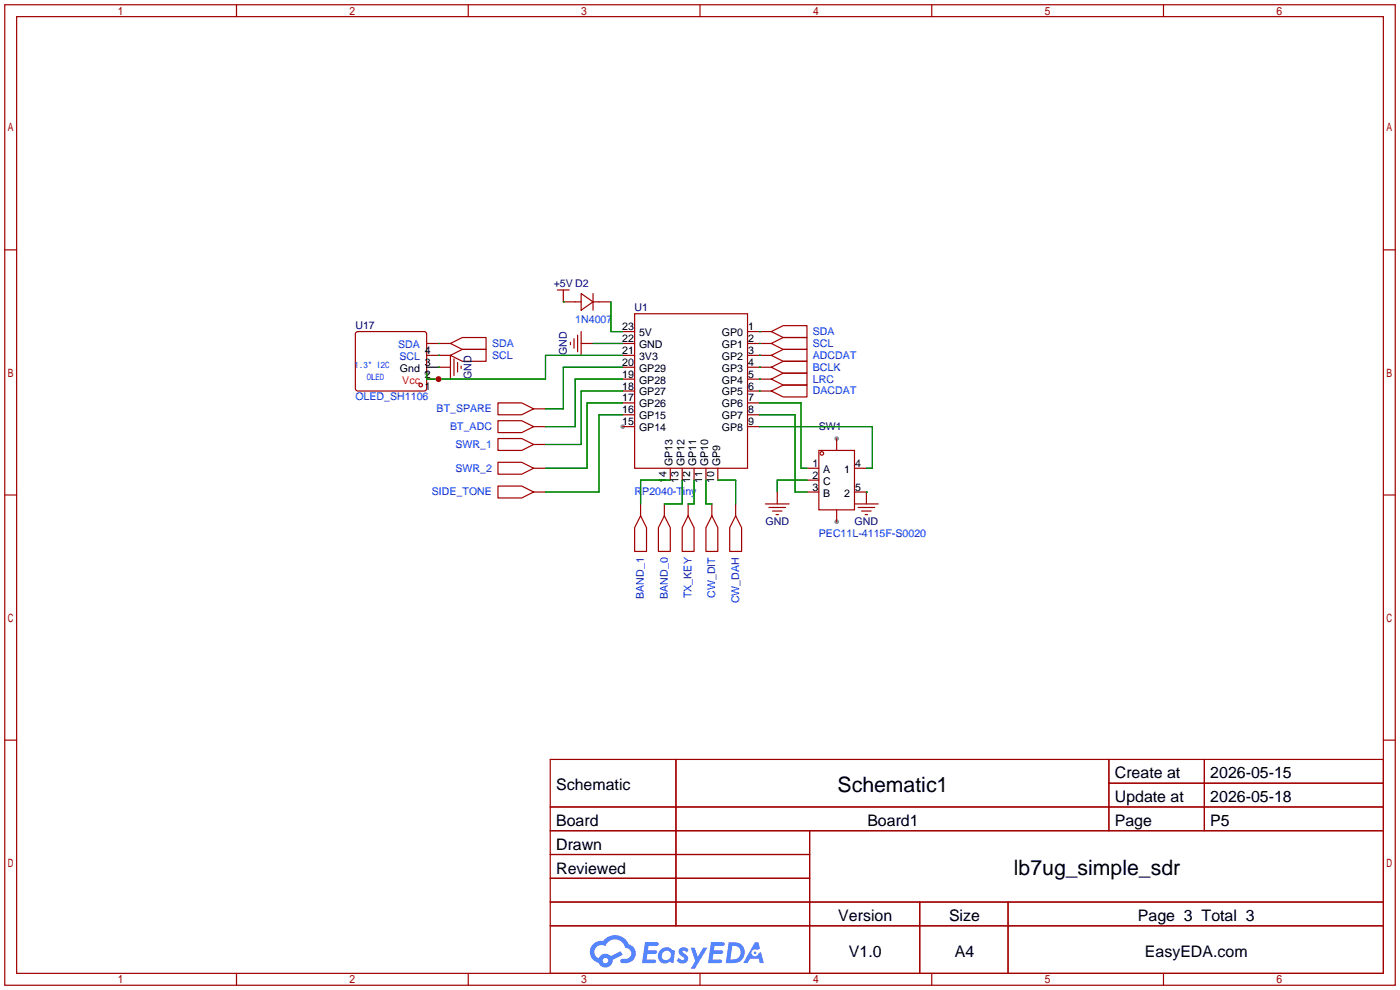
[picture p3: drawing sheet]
<svg xmlns="http://www.w3.org/2000/svg" width="299mm" height="212mm" viewBox="0 0 299 212" stroke-linecap="round" stroke-linejoin="round" font-family="sans-serif">
<g fill="#999">
<circle cx="178.8" cy="111.5" r=".51"/>
<circle cx="178.8" cy="93.7" r=".51"/>
<circle cx="133.1" cy="91.2" r=".51"/>
<circle cx="91.2" cy="79.8" r=".51"/>
</g>
<g fill="none" stroke="#a10000" stroke-width=".25">
<path d="M1 1h297.2v209.6h-297.2zM3.6 3.6h292.1v204.4h-292.1zM50.5 1v2.6M100.1 1v2.6M149.6 1v2.6M199.1 1v2.6M248.7 1v2.6M1 53.4h2.6M295.7 53.4h2.5M1 105.8h2.6M295.7 105.8h2.5M1 158.2h2.6"/>
<path d="M295.7 158.2h2.5M117.6 162.3h178.1v45.7h-178.1zM117.6 172.5h178.1M117.6 177.5h178.1M144.5 162.3v35.6M173 177.5v30.5M237 162.3v15.2M237 167.4h58.7M257.4 162.3v15.2M117.6 182.6h55.4M117.6 192.8h178.1M117.6 187.7h55.4"/>
<path d="M117.6 197.9h178.1M196.6 192.8v15.2M215.4 192.8v15.2M50.5 208v2.6M100.1 208v2.6M149.6 208v2.6M199.1 208v2.6M248.7 208v2.6"/>
</g>
<g fill="#5487ff">
<path d="M145.3 202.7a1.3 1.3 0 0 1 1.9 .3l-.4 .6a.54 .54 0 0 0-.9-.2l.1 .2a1.34 1.34 0 0 1 .9 1.8 1.47 1.47 0 0 1-2.3-.1l.5-.6 .8 .5a.31 .31 0 0 0 .4-.3 .31 .31 0 0 0-.3-.4 1.12 1.12 0 0 1-.7-1.8z"/>
<path d="M147.6 202.5h.9l.6 2 1.2-2h.9l-2.7 4.6h-.9l1-1.7z"/>
<path d="M137.8 201.4h1.7a1.31 1.31 0 0 1 1.2 .2 .4 .4 0 0 1-.3 .5l-1.8 .1-.1 .9h1.6a.4 .4 0 0 1 .4 .4 .4 .4 0 0 1-.5 .4h-1.6l-.2 1.2h1.4a.46 .46 0 0 1 .5 0 .46 .46 0 0 1 .1 .5l-.4 .2h-2.6z"/>
<path d="M151.9 201.4h1.7a1.32 1.32 0 0 1 1.2 .2 .39 .39 0 0 1-.3 .5l-1.8 .1-.1 .9h1.6a.4 .4 0 0 1 .4 .4 .4 .4 0 0 1-.4 .4h-1.7l-.2 1.2h1.4a.46 .46 0 0 1 .5 0 .46 .46 0 0 1 .1 .5l-.4 .2h-2.6z"/>
<path d="M161.3 201.4h.8l.3 1.3-.6 .4a.75 .75 0 0 0-1.1 .3 .75 .75 0 0 0 .5 1 .75 .75 0 0 0 .9-.7l.5-.2 .6 2.3h-.8l-.3-.9h-1.8l-.5 .9h-1z"/>
<path d="M155.7 201.4l-.6 4.4h1.5a2.27 2.27 0 0 0 2.6-2.2 2.27 2.27 0 0 0-2.7-2.2zM156.5 202.1a1.5 1.5 0 0 1 1.8 1.6 1.5 1.5 0 0 1-1.9 1.4h-.3z"/>
<path d="M141.2 203a1.6 1.6 0 0 0-.3 2.3 1.6 1.6 0 0 0 2.3 .2l.7 .3 .3-2.4-.1-.3-.5-.1a1.58 1.58 0 0 0-2.4 0zM141.8 203.5a.98 .98 0 0 1 1.6 .4 .98 .98 0 0 1-1.1 1.3 .94 .94 0 0 1-.9-.7 .94 .94 0 0 1 .4-1z"/>
<path d="M126.8 201.8a2.37 2.37 0 0 0 1.1 4 1.54 1.54 0 0 0 1.8 1 1.54 1.54 0 0 0 1.2-1.6l2.2-1.1-.5-.8-2 1a1.57 1.57 0 0 0-2.7 .5 1.5 1.5 0 0 1-.7-2.1 1.5 1.5 0 0 1 2.2-.5 2.23 2.23 0 0 1 2.3-1.4 2.23 2.23 0 0 1 2 1.8 1.16 1.16 0 0 1 1.2 1.1 1.16 1.16 0 0 1-1.1 1.2h-.7a.47 .47 0 0 0-.5 .4 .47 .47 0 0 0 .4 .5 2.17 2.17 0 0 0 2.5-.9 2.17 2.17 0 0 0-.3-2.7l-.8-.4a3.2 3.2 0 0 0-5.5-.7l-1.1 .1zM128.8 205.3a.6 .6 0 0 1 1.2 0 .6 .6 0 0 1-1.2 0z"/>
<circle cx="161.4" cy="203.6" r=".28"/>
</g>
<g fill="none" stroke="#a10000" stroke-width=".25">
<path d="M76 71.1l.5-.2h14.4l.3 .5-.1 11.9-.4 .3-14.5-.1-.3-.4zM93.7 73.4h2.6M93.7 75.9h2.6M93.7 78.5h2.6M96.3 73.4l2.5-1.3h5.1v2.6h-5.1zM96.3 75.9l2.5-1.2h5.1v2.5h-5.1zM96.3 75.9v5.1M97 76.7v3.6M97.8 77.5v2M98.6 78.2v.5M119.1 62h2.6M120.4 62v2.5h3.8"/>
<path d="M121.9 73.2v.5M122.7 72.4v2M123.4 71.6v3.6M124.2 62.7l2.5 1.8-2.5 1.8zM124.2 73.4h2.5M124.2 70.9v5M126.7 64.5h3.9M126.7 62.7v3.6M133.1 70.9h2.5M133.1 73.4h2.5M133.1 75.9h2.5M133.1 78.5h2.5"/>
<path d="M135.6 67.1h24.2v33h-24.2zM159.8 70.9h5M159.8 73.4h5M159.8 75.9h5M159.8 78.5h5M164.8 70.9l2.6-1.3h5.1v2.5h-5.1zM164.8 73.4l2.6-1.3h5.1v2.6h-5.1zM164.8 75.9l2.6-1.2h5.1v2.5h-5.1zM164.8 78.5l2.6-1.3h5.1v2.6h-5.1zM106.4 86.1h5.1l2.5 1.3-2.5 1.2h-5.1zM106.4 98.8h5.1l2.5 1.3-2.5 1.2h-5.1zM106.4 93.7h5.1l2.5 1.3-2.5 1.3h-5.1z"/>
<path d="M106.4 89.9h5.1l2.5 1.3-2.5 1.3h-5.1zM114 91.2h2.6M114 87.4h2.6M114 95h2.6M133.1 81h2.5M133.1 83.6h2.5M133.1 86.1h2.5M133.1 88.6h2.5M133.1 91.2h2.5M159.8 81h5M159.8 83.6h5M159.8 86.1h2.5"/>
<path d="M159.8 88.6h2.5M159.8 91.2h2.5M164.8 81l2.6-1.2h5.1v2.5h-5.1zM164.8 83.6l2.6-1.3h5.1v2.5h-5.1zM175 96.3h7.6v12.7h-7.6zM178.8 93.7v2.6M106.4 103.9h5.1l2.5 1.3-2.5 1.2h-5.1zM114 100.1h2.6M114 105.2h2.6M136.9 110.2l1.3 2.6v5.1h-2.6v-5.1zM136.9 107.7v2.5M142 110.2l1.3 2.6v5.1h-2.6v-5.1z"/>
<path d="M142 107.7v2.5M143.3 100.1v2.5M145.8 100.1v2.5M147.1 110.2l1.2 2.6v5.1h-2.5v-5.1zM147.1 107.7v2.5M148.3 100.1v2.5M150.9 100.1v2.5M152.1 110.2l1.3 2.6v5.1h-2.5v-5.1zM152.1 107.7v2.5M153.4 100.1v2.5M157.2 110.2l1.3 2.6v5.1h-2.5v-5.1zM157.2 107.7v2.5"/>
<path d="M163.6 107.7h5.1M164.3 108.5h3.6M165.1 109.2h2M165.9 110h.5M166.1 105.2v2.5M172.5 100.1h2.5M172.5 102.6h2.5M172.5 105.2h2.5M178.8 109v2.5M182.6 100.1h2.6M182.6 105.2h2.6v2.5M182.6 107.7h5.1"/>
<path d="M183.4 108.5h3.5M184.1 109.2h2.1M184.9 110h.5"/>
<circle cx="89.9" cy="82.3" r=".38"/>
<circle cx="175.6" cy="96.9" r=".38"/>
</g>
<g fill="none" stroke="#008700" stroke-width=".25">
<path d="M93.7 73.4h.1M93.7 75.9h.1M93.7 78.5h.1M120.4 64.5h.1M126.7 73.4h6.4M130.6 64.5v6.4h2.5M133.1 75.9h-16.5v5.1h-25.4v-1.2M133.1 78.5h-12.7v8.9h-3.8M162.3 70.9h.1M162.3 73.4h.1M162.3 75.9h.1M162.3 78.5h.1"/>
<path d="M133.1 81h-10.2v10.2h-6.3M133.1 86.1h-7.6v14h-8.9M133.1 88.6h-5.1v16.6h-11.4M133.1 83.6h-8.9v11.4h-7.6M162.3 81h.1M162.3 83.6h.1M162.3 86.1h8.9v14h1.3M162.3 91.2h24.1v8.9h-1.2M162.3 88.6h7.6v16.6h2.6M143.3 102.6h-6.4v5.1M145.8 102.6v5.1h-3.8M148.3 102.6v5.1h-1.2"/>
<path d="M150.9 102.6v5.1h1.2M153.4 102.6h3.8v5.1M172.5 102.6h-6.4v2.6M185.2 105.2h.1"/>
</g>
<path d="M91.2 81h2.5" fill="none" stroke="#f00" stroke-width=".25"/>
<path d="M91.2 78.5h2.5" fill="none" stroke="#000" stroke-width=".25"/>
<path d="M91.2 75.9h2.5M91.2 73.4h2.5" fill="none" stroke="#870000" stroke-width=".25"/>
<circle cx="93.7" cy="81" r=".63" fill="#c00"/>
<g font-size="4.5">
<text x="179" y="169.2">Schematic1</text>
<text x="216.7" y="187">lb7ug_simple_sdr</text>
</g>
<g font-size="3.4">
<text x="238.3" y="166.4">Create at</text>
<text x="258.7" y="166.4">2026-05-15</text>
<text x="118.9" y="168.9">Schematic</text>
<text x="238.3" y="171.4">Update at</text>
<text x="258.7" y="171.4">2026-05-18</text>
<text x="118.9" y="176.5">Board</text>
<text x="185.4" y="176.5">Board1</text>
<text x="238.3" y="176.5">Page</text>
<text x="258.7" y="176.5">P5</text>
<text x="118.9" y="181.6">Drawn</text>
<text x="118.9" y="186.7">Reviewed</text>
<text x="179.2" y="196.8">Version</text>
<text x="202.8" y="196.8">Size</text>
<text x="243.2" y="196.8">Page 3 Total 3</text>
<text x="181.4" y="204.5">V1.0</text>
<text x="204.1" y="204.5">A4</text>
<text x="244.7" y="204.5">EasyEDA.com</text>
</g>
<g font-size="2.3" fill="#000080">
<text x="118.3" y="61.4">+5V D2</text>
<text x="75.9" y="70.3">U17</text>
<text x="135.6" y="66.5">U1</text>
<text x="121.1" y="75.9" transform="rotate(-90 121.1 75.9)">GND</text>
<text x="100.8" y="81" transform="rotate(-90 100.8 81)">GND</text>
<text x="175" y="91.9">SW1</text>
<text x="163.6" y="112.2">GND</text>
<text x="182.6" y="112.2">GND</text>
</g>
<g font-size="2.3" fill="#00f">
<text x="122.9" y="69.1">1N4007</text>
<text x="173.7" y="71.6">SDA</text>
<text x="85.1" y="74.4">SDA</text>
<text x="85.3" y="76.9">SCL</text>
<text x="105.2" y="74.1">SDA</text>
<text x="105.2" y="76.7">SCL</text>
<text x="173.7" y="74.1">SCL</text>
<text x="173.7" y="76.7">ADCDAT</text>
<text x="173.7" y="79.2">BCLK</text>
<text x="173.7" y="81.8">LRC</text>
<text x="75.9" y="85.6">OLED_SH1106</text>
<text x="93.3" y="88.1">BT_SPARE</text>
<text x="173.7" y="84.3">DACDAT</text>
<text x="96.2" y="91.9">BT_ADC</text>
<text x="97.3" y="95.7">SWR_1</text>
<text x="97.3" y="100.8">SWR_2</text>
<text x="92.3" y="105.9">SIDE_TONE</text>
<text x="135.6" y="105.9">RP2040-Tiny</text>
<text x="175" y="114.8">PEC11L-4115F-S0020</text>
<text x="137.6" y="127.9" transform="rotate(-90 137.6 127.9)">BAND_1</text>
<text x="142.7" y="127.9" transform="rotate(-90 142.7 127.9)">BAND_0</text>
<text x="147.8" y="127.8" transform="rotate(-90 147.8 127.8)">TX_KEY</text>
<text x="152.9" y="127.8" transform="rotate(-90 152.9 127.8)">CW_DIT</text>
<text x="158" y="129" transform="rotate(-90 158 129)">CW_DAH</text>
</g>
<g font-size="2.3">
<text x="133" y="70.6">23</text>
<text x="136.6" y="71.8">5V</text>
<text x="154.3" y="71.8">GP0</text>
<text x="159.9" y="70.6">1</text>
<text x="90.8" y="75.7">4</text>
<text x="133" y="75.6">21</text>
<text x="133" y="73.1">22</text>
<text x="136.6" y="76.9">3V3</text>
<text x="136.6" y="74.4">GND</text>
<text x="154.3" y="74.4">GP1</text>
<text x="154.3" y="76.9">GP2</text>
<text x="159.9" y="73.1">2</text>
<text x="159.9" y="75.6">3</text>
<text x="85.5" y="79.5">Gnd</text>
<text x="90.8" y="83.3">1</text>
<text x="90.8" y="80.7">2</text>
<text x="90.8" y="78.2">3</text>
<text x="133" y="83.3">18</text>
<text x="133" y="80.7">19</text>
<text x="133" y="78.2">20</text>
<text x="136.6" y="82">GP28</text>
<text x="136.6" y="79.4">GP29</text>
<text x="154.3" y="79.4">GP3</text>
<text x="154.3" y="82">GP4</text>
<text x="159.9" y="78.2">4</text>
<text x="159.9" y="80.7">5</text>
<text x="159.9" y="83.3">6</text>
<text x="133" y="88.3">16</text>
<text x="133" y="85.8">17</text>
<text x="136.6" y="89.6">GP15</text>
<text x="136.6" y="87.1">GP26</text>
<text x="136.6" y="84.5">GP27</text>
<text x="154.3" y="84.5">GP5</text>
<text x="154.3" y="87.1">GP6</text>
<text x="154.3" y="89.6">GP7</text>
<text x="159.9" y="85.8">7</text>
<text x="159.9" y="88.3">8</text>
<text x="133" y="90.9">15</text>
<text x="136.6" y="92.1">GP14</text>
<text x="154.3" y="92.1">GP8</text>
<text x="159.9" y="90.9">9</text>
<text x="143.7" y="99.6" transform="rotate(-90 143.7 99.6)">GP13</text>
<text x="146.3" y="99.6" transform="rotate(-90 146.3 99.6)">GP12</text>
<text x="148.8" y="99.6" transform="rotate(-90 148.8 99.6)">GP11</text>
<text x="151.3" y="99.6" transform="rotate(-90 151.3 99.6)">GP10</text>
<text x="153.9" y="99.6" transform="rotate(-90 153.9 99.6)">GP9</text>
<text x="173.6" y="99.8">1</text>
<text x="175.9" y="101">A</text>
<text x="180.4" y="101">1</text>
<text x="182.8" y="99.8">4</text>
<text x="142.5" y="103.2" transform="rotate(-90 142.5 103.2)">14</text>
<text x="145" y="103.2" transform="rotate(-90 145 103.2)">13</text>
<text x="147.5" y="103.2" transform="rotate(-90 147.5 103.2)">12</text>
<text x="150.1" y="103.2" transform="rotate(-90 150.1 103.2)">11</text>
<text x="152.6" y="103.2" transform="rotate(-90 152.6 103.2)">10</text>
<text x="173.6" y="102.3">2</text>
<text x="173.6" y="104.8">3</text>
<text x="175.9" y="103.6">C</text>
<text x="175.9" y="106.1">B</text>
<text x="180.4" y="106.1">2</text>
<text x="182.8" y="104.8">5</text>
</g>
<text font-size="2.3" fill="#f00" x="86" y="82">Vcc</text>
<g font-size="1.9" fill="#00f">
<text x="75.8" y="78.7">1.3&quot; I2C</text>
<text x="78.4" y="81.2">OLED</text>
</g>
</svg>
